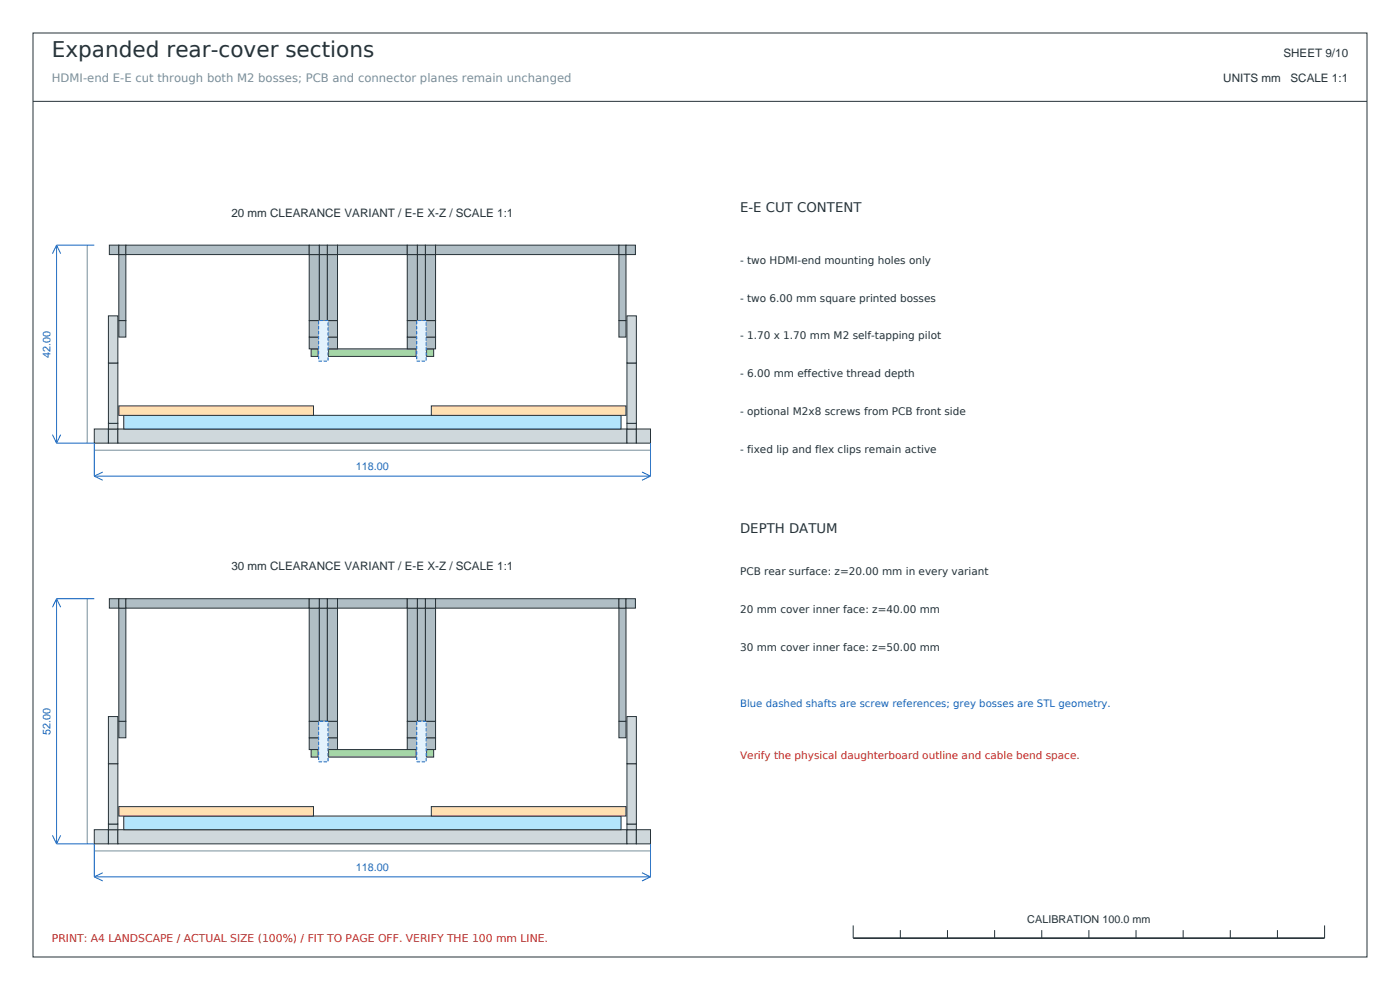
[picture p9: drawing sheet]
<svg xmlns="http://www.w3.org/2000/svg" width="297mm" height="210mm" viewBox="0 0 297 210" stroke-linecap="round" stroke-linejoin="round" font-family="sans-serif">
<g fill="none" stroke="#263238" stroke-width=".21">
<path d="M7 7h283v196h-283zM7 21.5h283M181 196.3v2.7M191 197.3v1.7M201 197.3v1.7M211 197.3v1.7M221 197.3v1.7M231 197.3v1.7M241 197.3v1.7M251 197.3v1.7M261 197.3v1.7M271 197.3v1.7"/>
<path d="M281 196.3v2.7"/>
</g>
<path d="M181 199h100" fill="none" stroke="#263238" stroke-width=".35"/>
<g fill="#cfd8dc" stroke="#263238" stroke-width=".21">
<path d="M20 91h3v3h-3z" fill-rule="evenodd"/>
<path d="M23 91h2v3h-2z" fill-rule="evenodd"/>
<path d="M23 89.8h2v1.2h-2z" fill-rule="evenodd"/>
<path d="M23 77h2v12.8h-2z" fill-rule="evenodd"/>
<path d="M23 67h2v10h-2z" fill-rule="evenodd"/>
<path d="M25 91h108v3h-108z" fill-rule="evenodd"/>
<path d="M133 91h2v3h-2z" fill-rule="evenodd"/>
<path d="M133 89.8h2v1.2h-2z" fill-rule="evenodd"/>
<path d="M133 77h2v12.8h-2z" fill-rule="evenodd"/>
<path d="M133 67h2v10h-2z" fill-rule="evenodd"/>
<path d="M135 91h3v3h-3z" fill-rule="evenodd"/>
</g>
<path d="M26.2 88.1h105.6v2.9h-105.6z" fill-rule="evenodd" fill="#b3e5fc" stroke="#263238" stroke-width=".21"/>
<g fill="#ffe0b2" stroke="#263238" stroke-width=".21">
<path d="M25.2 86.1h41.3v2h-41.3z" fill-rule="evenodd"/>
<path d="M91.5 86.1h41.3v2h-41.3z" fill-rule="evenodd"/>
</g>
<g fill="#a5d6a7" stroke="#263238" stroke-width=".21">
<path d="M66 74h1.5v1.6h-1.5z" fill-rule="evenodd"/>
<path d="M69.7 74h18.6v1.6h-18.6z" fill-rule="evenodd"/>
<path d="M90.5 74h1.5v1.6h-1.5z" fill-rule="evenodd"/>
</g>
<g fill="#b0bec5" stroke="#263238" stroke-width=".21">
<path d="M23.2 52h2v2h-2z" fill-rule="evenodd"/>
<path d="M25.2 68h1.5v3.5h-1.5z" fill-rule="evenodd"/>
<path d="M25.2 54h1.5v14h-1.5z" fill-rule="evenodd"/>
<path d="M25.2 52h1.5v2h-1.5z" fill-rule="evenodd"/>
<path d="M26.7 52h38.9v2h-38.9z" fill-rule="evenodd"/>
<path d="M65.6 71.5h2.2v2.5h-2.2z" fill-rule="evenodd"/>
<path d="M65.6 68h2.2v3.5h-2.2z" fill-rule="evenodd"/>
<path d="M65.6 54h2.2v14h-2.2z" fill-rule="evenodd"/>
<path d="M65.6 52h2.2v2h-2.2z" fill-rule="evenodd"/>
<path d="M67.7 54h1.7v14h-1.7z" fill-rule="evenodd"/>
<path d="M67.7 52h1.7v2h-1.7z" fill-rule="evenodd"/>
<path d="M69.4 71.5h2.2v2.5h-2.2z" fill-rule="evenodd"/>
<path d="M69.4 68h2.2v3.5h-2.2z" fill-rule="evenodd"/>
<path d="M69.4 54h2.2v14h-2.2z" fill-rule="evenodd"/>
<path d="M69.4 52h2.2v2h-2.2z" fill-rule="evenodd"/>
<path d="M71.6 52h14.8v2h-14.8z" fill-rule="evenodd"/>
<path d="M86.4 71.5h2.2v2.5h-2.2z" fill-rule="evenodd"/>
<path d="M86.4 68h2.2v3.5h-2.2z" fill-rule="evenodd"/>
<path d="M86.4 54h2.2v14h-2.2z" fill-rule="evenodd"/>
<path d="M86.4 52h2.2v2h-2.2z" fill-rule="evenodd"/>
<path d="M88.6 54h1.7v14h-1.7z" fill-rule="evenodd"/>
<path d="M88.6 52h1.7v2h-1.7z" fill-rule="evenodd"/>
<path d="M90.3 71.5h2.1v2.5h-2.1z" fill-rule="evenodd"/>
<path d="M90.3 68h2.1v3.5h-2.1z" fill-rule="evenodd"/>
<path d="M90.3 54h2.1v14h-2.1z" fill-rule="evenodd"/>
<path d="M90.3 52h2.1v2h-2.1z" fill-rule="evenodd"/>
<path d="M92.4 52h38.9v2h-38.9z" fill-rule="evenodd"/>
<path d="M131.3 68h1.5v3.5h-1.5z" fill-rule="evenodd"/>
<path d="M131.3 54h1.5v14h-1.5z" fill-rule="evenodd"/>
<path d="M131.3 52h1.5v2h-1.5z" fill-rule="evenodd"/>
<path d="M132.8 52h2v2h-2z" fill-rule="evenodd"/>
</g>
<g fill="#e3f2fd" stroke="#1565c0" stroke-width=".21" stroke-dasharray=".7 .4" stroke-linecap="butt">
<path d="M67.6 68h2v8.6h-2z" fill-rule="evenodd"/>
<path d="M88.4 68h2v8.6h-2z" fill-rule="evenodd"/>
</g>
<path d="M18.5 52v42M20 95.5h118" fill="none" stroke="#78909c" stroke-width=".21"/>
<g fill="none" stroke="#1565c0" stroke-width=".21">
<path d="M12 52h8M12 52v42M12 52l-.9 1.8M12 52l.9 1.8M11.1 92.2l.9 1.8M12 94h8v7M12.9 92.2l-.9 1.8M138 94v7M20 101h118M20 101l1.8 .9M21.8 100.1l-1.8 .9M136.2 100.1l1.8 .9"/>
<path d="M138 101l-1.8 .9"/>
</g>
<g fill="#cfd8dc" stroke="#263238" stroke-width=".21">
<path d="M20 176h3v3h-3z" fill-rule="evenodd"/>
<path d="M23 176h2v3h-2z" fill-rule="evenodd"/>
<path d="M23 174.8h2v1.2h-2z" fill-rule="evenodd"/>
<path d="M23 162h2v12.8h-2z" fill-rule="evenodd"/>
<path d="M23 152h2v10h-2z" fill-rule="evenodd"/>
<path d="M25 176h108v3h-108z" fill-rule="evenodd"/>
<path d="M133 176h2v3h-2z" fill-rule="evenodd"/>
<path d="M133 174.8h2v1.2h-2z" fill-rule="evenodd"/>
<path d="M133 162h2v12.8h-2z" fill-rule="evenodd"/>
<path d="M133 152h2v10h-2z" fill-rule="evenodd"/>
<path d="M135 176h3v3h-3z" fill-rule="evenodd"/>
</g>
<path d="M26.2 173.1h105.6v2.9h-105.6z" fill-rule="evenodd" fill="#b3e5fc" stroke="#263238" stroke-width=".21"/>
<g fill="#ffe0b2" stroke="#263238" stroke-width=".21">
<path d="M25.2 171.1h41.3v2h-41.3z" fill-rule="evenodd"/>
<path d="M91.5 171.1h41.3v2h-41.3z" fill-rule="evenodd"/>
</g>
<g fill="#a5d6a7" stroke="#263238" stroke-width=".21">
<path d="M66 159h1.5v1.6h-1.5z" fill-rule="evenodd"/>
<path d="M69.7 159h18.6v1.6h-18.6z" fill-rule="evenodd"/>
<path d="M90.5 159h1.5v1.6h-1.5z" fill-rule="evenodd"/>
</g>
<g fill="#b0bec5" stroke="#263238" stroke-width=".21">
<path d="M23.2 127h2v2h-2z" fill-rule="evenodd"/>
<path d="M25.2 153h1.5v3.5h-1.5z" fill-rule="evenodd"/>
<path d="M25.2 129h1.5v24h-1.5z" fill-rule="evenodd"/>
<path d="M25.2 127h1.5v2h-1.5z" fill-rule="evenodd"/>
<path d="M26.7 127h38.9v2h-38.9z" fill-rule="evenodd"/>
<path d="M65.6 156.5h2.2v2.5h-2.2z" fill-rule="evenodd"/>
<path d="M65.6 153h2.2v3.5h-2.2z" fill-rule="evenodd"/>
<path d="M65.6 129h2.2v24h-2.2z" fill-rule="evenodd"/>
<path d="M65.6 127h2.2v2h-2.2z" fill-rule="evenodd"/>
<path d="M67.7 129h1.7v24h-1.7z" fill-rule="evenodd"/>
<path d="M67.7 127h1.7v2h-1.7z" fill-rule="evenodd"/>
<path d="M69.4 156.5h2.2v2.5h-2.2z" fill-rule="evenodd"/>
<path d="M69.4 153h2.2v3.5h-2.2z" fill-rule="evenodd"/>
<path d="M69.4 129h2.2v24h-2.2z" fill-rule="evenodd"/>
<path d="M69.4 127h2.2v2h-2.2z" fill-rule="evenodd"/>
<path d="M71.6 127h14.8v2h-14.8z" fill-rule="evenodd"/>
<path d="M86.4 156.5h2.2v2.5h-2.2z" fill-rule="evenodd"/>
<path d="M86.4 153h2.2v3.5h-2.2z" fill-rule="evenodd"/>
<path d="M86.4 129h2.2v24h-2.2z" fill-rule="evenodd"/>
<path d="M86.4 127h2.2v2h-2.2z" fill-rule="evenodd"/>
<path d="M88.6 129h1.7v24h-1.7z" fill-rule="evenodd"/>
<path d="M88.6 127h1.7v2h-1.7z" fill-rule="evenodd"/>
<path d="M90.3 156.5h2.1v2.5h-2.1z" fill-rule="evenodd"/>
<path d="M90.3 153h2.1v3.5h-2.1z" fill-rule="evenodd"/>
<path d="M90.3 129h2.1v24h-2.1z" fill-rule="evenodd"/>
<path d="M90.3 127h2.1v2h-2.1z" fill-rule="evenodd"/>
<path d="M92.4 127h38.9v2h-38.9z" fill-rule="evenodd"/>
<path d="M131.3 153h1.5v3.5h-1.5z" fill-rule="evenodd"/>
<path d="M131.3 129h1.5v24h-1.5z" fill-rule="evenodd"/>
<path d="M131.3 127h1.5v2h-1.5z" fill-rule="evenodd"/>
<path d="M132.8 127h2v2h-2z" fill-rule="evenodd"/>
</g>
<g fill="#e3f2fd" stroke="#1565c0" stroke-width=".21" stroke-dasharray=".7 .4" stroke-linecap="butt">
<path d="M67.6 153h2v8.6h-2z" fill-rule="evenodd"/>
<path d="M88.4 153h2v8.6h-2z" fill-rule="evenodd"/>
</g>
<path d="M18.5 127v52M20 180.5h118" fill="none" stroke="#78909c" stroke-width=".21"/>
<g fill="none" stroke="#1565c0" stroke-width=".21">
<path d="M12 127h8M12 127v52M12 127l-.9 1.8M12 127l.9 1.8M11.1 177.2l.9 1.8M12 179h8v7M12.9 177.2l-.9 1.8M138 179v7M20 186h118M20 186l1.8 .9M21.8 185.1l-1.8 .9M136.2 185.1l1.8 .9"/>
<path d="M138 186l-1.8 .9"/>
</g>
<text font-size="4.6" fill="#263238" x="11" y="12">Expanded rear-cover sections</text>
<g font-size="2.8" fill="#263238">
<text x="157" y="45">E-E CUT CONTENT</text>
<text x="157" y="113">DEPTH DATUM</text>
</g>
<g font-size="2.5" fill="#263238">
<text x="272.3" y="12">SHEET 9/10</text>
<text x="259.5" y="17.5">UNITS mm</text>
<text x="273.8" y="17.5">SCALE 1:1</text>
<text x="49.1" y="46">20 mm CLEARANCE VARIANT / E-E X-Z / SCALE 1:1</text>
<text x="49.1" y="121">30 mm CLEARANCE VARIANT / E-E X-Z / SCALE 1:1</text>
</g>
<text font-size="2.5" fill="#78909c" x="11" y="17.5">HDMI-end E-E cut through both M2 bosses; PCB and connector planes remain unchanged</text>
<g font-size="2.3" fill="#1565c0">
<text x="10.7" y="75.9" transform="rotate(-90 10.7 75.9)">42.00</text>
<text x="75.5" y="99.7">118.00</text>
<text x="10.7" y="155.9" transform="rotate(-90 10.7 155.9)">52.00</text>
<text x="75.5" y="184.7">118.00</text>
</g>
<text font-size="2.3" fill="#263238" x="217.9" y="195.7">CALIBRATION 100.0 mm</text>
<text font-size="2.3" fill="#c62828" x="11" y="199.8">PRINT: A4 LANDSCAPE / ACTUAL SIZE (100%) / FIT TO PAGE OFF. VERIFY THE 100 mm LINE.</text>
<g font-size="2.2" fill="#263238">
<text x="157" y="56">- two HDMI-end mounting holes only</text>
<text x="157" y="64">- two 6.00 mm square printed bosses</text>
<text x="157" y="72">- 1.70 x 1.70 mm M2 self-tapping pilot</text>
<text x="157" y="80">- 6.00 mm effective thread depth</text>
<text x="157" y="88">- optional M2x8 screws from PCB front side</text>
<text x="157" y="96">- fixed lip and flex clips remain active</text>
<text x="157" y="122">PCB rear surface: z=20.00 mm in every variant</text>
<text x="157" y="130">20 mm cover inner face: z=40.00 mm</text>
<text x="157" y="138">30 mm cover inner face: z=50.00 mm</text>
</g>
<text font-size="2.2" fill="#1565c0" x="157" y="150">Blue dashed shafts are screw references; grey bosses are STL geometry.</text>
<text font-size="2.2" fill="#c62828" x="157" y="161">Verify the physical daughterboard outline and cable bend space.</text>
</svg>
